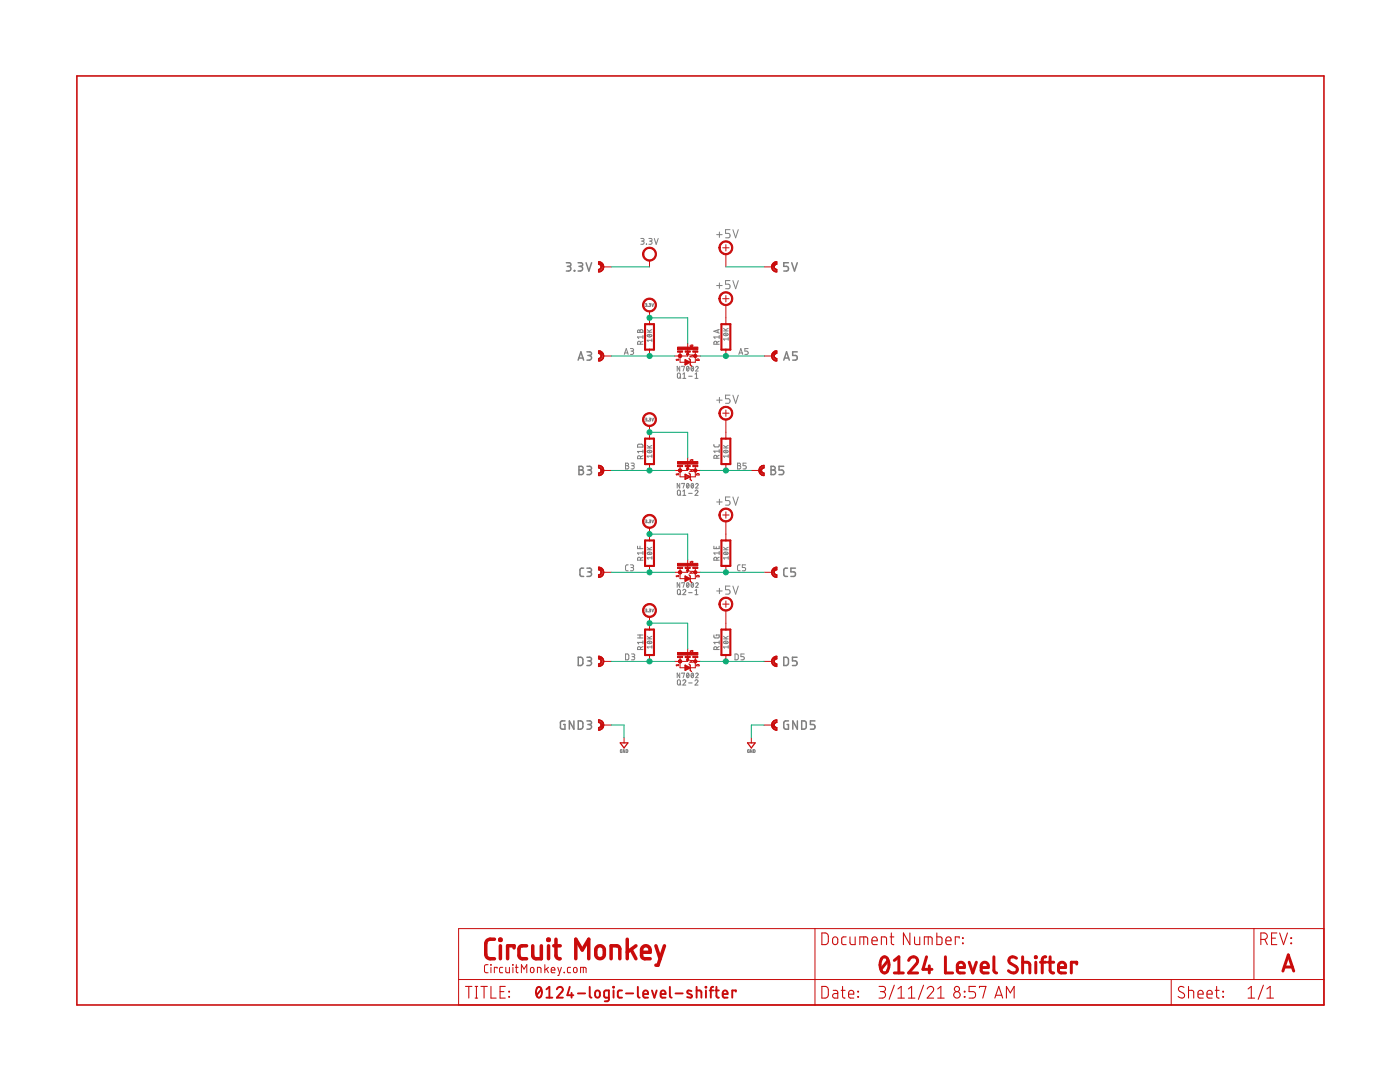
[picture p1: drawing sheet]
<?xml version="1.0" encoding="utf-8"?>
<!DOCTYPE eagle SYSTEM "eagle.dtd">
<eagle version="9.6.2">
<drawing>
<settings>
<setting alwaysvectorfont="yes"/>
<setting verticaltext="up"/>
</settings>
<grid distance="0.1" unitdist="inch" unit="inch" style="lines" multiple="1" display="no" altdistance="0.01" altunitdist="inch" altunit="inch"/>
<schematic xreflabel="%F%N/%S.%C%R" xrefpart="/%S.%C%R">
<libraries>
<library name="frames-custom">
<symbols>
<symbol name="LETTER_L">
<frame x1="0" y1="0" x2="248.92" y2="185.42" columns="12" rows="17" layer="94" border-left="no" border-top="no" border-right="no" border-bottom="no"/>
</symbol>
<symbol name="DOCFIELD-CIRCUITMONKEY">
<wire x1="0" y1="0" x2="71.12" y2="0" width="0.1016" layer="94"/>
<wire x1="101.6" y1="15.24" x2="87.63" y2="15.24" width="0.1016" layer="94"/>
<wire x1="0" y1="0" x2="0" y2="5.08" width="0.1016" layer="94"/>
<wire x1="0" y1="5.08" x2="71.12" y2="5.08" width="0.1016" layer="94"/>
<wire x1="0" y1="5.08" x2="0" y2="15.24" width="0.1016" layer="94"/>
<wire x1="101.6" y1="15.24" x2="101.6" y2="5.08" width="0.1016" layer="94"/>
<wire x1="71.12" y1="5.08" x2="71.12" y2="0" width="0.1016" layer="94"/>
<wire x1="71.12" y1="5.08" x2="87.63" y2="5.08" width="0.1016" layer="94"/>
<wire x1="71.12" y1="0" x2="101.6" y2="0" width="0.1016" layer="94"/>
<wire x1="87.63" y1="15.24" x2="87.63" y2="5.08" width="0.1016" layer="94"/>
<wire x1="87.63" y1="15.24" x2="0" y2="15.24" width="0.1016" layer="94"/>
<wire x1="87.63" y1="5.08" x2="101.6" y2="5.08" width="0.1016" layer="94"/>
<wire x1="101.6" y1="5.08" x2="101.6" y2="0" width="0.1016" layer="94"/>
<wire x1="0" y1="0" x2="-71.12" y2="0" width="0.1016" layer="94"/>
<wire x1="-71.12" y1="0" x2="-71.12" y2="5.08" width="0.1016" layer="94"/>
<wire x1="-71.12" y1="5.08" x2="-71.12" y2="15.24" width="0.1016" layer="94"/>
<wire x1="-71.12" y1="15.24" x2="0" y2="15.24" width="0.1016" layer="94"/>
<wire x1="0" y1="5.08" x2="-71.12" y2="5.08" width="0.1016" layer="94"/>
<text x="1.27" y="1.27" size="2.54" layer="94" font="vector">Date:</text>
<text x="12.7" y="1.27" size="2.54" layer="94" font="vector">&gt;LAST_DATE_TIME</text>
<text x="72.39" y="1.27" size="2.54" layer="94" font="vector">Sheet:</text>
<text x="86.36" y="1.27" size="2.54" layer="94" font="vector">&gt;SHEET</text>
<text x="88.9" y="11.938" size="2.54" layer="94" font="vector">REV:</text>
<text x="-69.85" y="1.27" size="2.54" layer="94" font="vector">TITLE:</text>
<text x="1.27" y="11.938" size="2.54" layer="94" font="vector">Document Number:</text>
<text x="-55.88" y="1.27" size="2.54" layer="94" font="vector" ratio="15">&gt;DRAWING_NAME</text>
<text x="-66.04" y="8.89" size="4.572" layer="94" ratio="15">Circuit Monkey</text>
<text x="-66.04" y="6.35" size="1.778" layer="94">CircuitMonkey.com</text>
<text x="12.7" y="6.096" size="3.81" layer="94" ratio="15">&gt;DOCUMENT_NUMBER</text>
<text x="94.488" y="8.382" size="3.81" layer="94" ratio="15" align="center">&gt;REV</text>
</symbol>
</symbols>
<devicesets>
<deviceset name="LETTER_L-CIRCUITMONKEY">
<gates>
<gate name="G$1" symbol="LETTER_L" x="0" y="0"/>
<gate name="G$2" symbol="DOCFIELD-CIRCUITMONKEY" x="147.32" y="0"/>
</gates>
<devices>
<device name="">
<technologies>
<technology name=""/>
</technologies>
</device>
</devices>
</deviceset>
</devicesets>
</library>
<library name="transistor-fet">
<symbols>
<symbol name="FET_N">
<wire x1="0" y1="1.524" x2="-0.762" y2="1.524" width="0.1524" layer="94"/>
<wire x1="0" y1="0" x2="-0.762" y2="0" width="0.1524" layer="94"/>
<wire x1="0" y1="-1.524" x2="-0.762" y2="-1.524" width="0.1524" layer="94"/>
<wire x1="0" y1="0" x2="0" y2="-1.524" width="0.1524" layer="94"/>
<wire x1="1.27" y1="1.524" x2="0" y2="1.524" width="0.1524" layer="94"/>
<wire x1="1.27" y1="-1.524" x2="0" y2="-1.524" width="0.1524" layer="94"/>
<wire x1="1.778" y1="0.508" x2="1.27" y2="0.508" width="0.254" layer="94"/>
<wire x1="1.27" y1="0.508" x2="0.762" y2="0.508" width="0.254" layer="94"/>
<wire x1="0.762" y1="0.508" x2="0.508" y2="0.254" width="0.254" layer="94"/>
<wire x1="1.778" y1="0.508" x2="2.032" y2="0.762" width="0.254" layer="94"/>
<wire x1="1.27" y1="0.508" x2="1.27" y2="1.524" width="0.1524" layer="94"/>
<wire x1="1.27" y1="-0.508" x2="1.27" y2="-1.524" width="0.1524" layer="94"/>
<wire x1="0" y1="1.524" x2="0" y2="2.54" width="0.1524" layer="94"/>
<wire x1="0" y1="-1.524" x2="0" y2="-2.54" width="0.1524" layer="94"/>
<text x="2.54" y="-1.016" size="0.8128" layer="96">&gt;VALUE</text>
<text x="2.54" y="0" size="1.778" layer="95" ratio="15">&gt;NAME</text>
<text x="-2.032" y="0.762" size="0.6096" layer="94" font="vector" ratio="15" align="center">G</text>
<text x="0.762" y="2.032" size="0.6096" layer="94" font="vector" ratio="15" align="center">D</text>
<text x="0.762" y="-2.032" size="0.6096" layer="94" font="vector" ratio="15" align="center">S</text>
<text x="0" y="0.762" size="0.8128" layer="94" font="vector" ratio="20" align="center">N</text>
<rectangle x1="-1.778" y1="-2.032" x2="-1.27" y2="2.032" layer="94"/>
<rectangle x1="-1.016" y1="1.016" x2="-0.762" y2="2.032" layer="94"/>
<rectangle x1="-1.016" y1="-0.508" x2="-0.762" y2="0.508" layer="94"/>
<rectangle x1="-1.016" y1="-2.032" x2="-0.762" y2="-1.016" layer="94"/>
<pin name="D" x="0" y="2.54" visible="off" length="point" swaplevel="1" rot="R270"/>
<pin name="S" x="0" y="-2.54" visible="off" length="point" swaplevel="1" rot="R90"/>
<pin name="G" x="-2.54" y="0" visible="off" length="short" swaplevel="1"/>
<polygon width="0.127" layer="94">
<vertex x="-0.762" y="0"/>
<vertex x="-0.254" y="0.254"/>
<vertex x="-0.254" y="-0.254"/>
</polygon>
<polygon width="0.254" layer="94">
<vertex x="1.27" y="0.508"/>
<vertex x="0.762" y="-0.508"/>
<vertex x="1.778" y="-0.508"/>
</polygon>
<circle x="0" y="1.524" radius="0.2032" width="0.254" layer="94"/>
<circle x="0" y="-1.524" radius="0.2032" width="0.3048" layer="94"/>
</symbol>
</symbols>
<devicesets>
<deviceset name="N-FET_DUAL" prefix="Q" uservalue="yes">
<gates>
<gate name="-1" symbol="FET_N" x="0" y="7.62" addlevel="always"/>
<gate name="-2" symbol="FET_N" x="0" y="-5.08" addlevel="always"/>
</gates>
<devices>
<device name="7002" package="SOT-563">
<connects>
<connect gate="-1" pin="D" pad="6"/>
<connect gate="-1" pin="G" pad="2"/>
<connect gate="-1" pin="S" pad="1"/>
<connect gate="-2" pin="D" pad="3"/>
<connect gate="-2" pin="G" pad="5"/>
<connect gate="-2" pin="S" pad="4"/>
</connects>
<package3dinstances>
<package3dinstance package3d_urn="urn:adsk.eagle:package:7191501/2"/>
</package3dinstances>
<technologies>
<technology name="">
<attribute name="COST01" value="0.25" constant="no"/>
<attribute name="COST100" value="0.07" constant="no"/>
<attribute name="MFR" value="Toshiba" constant="no"/>
<attribute name="MPN" value="SSM6N7002BFE" constant="no"/>
<attribute name="VALUE" value="N7002" constant="no"/>
</technology>
</technologies>
</device>
<device name="SQJB68EP" package="POWER_PAK-SO-8L-DUAL">
<connects>
<connect gate="-1" pin="D" pad="D1 D1B D1C"/>
<connect gate="-1" pin="G" pad="G1"/>
<connect gate="-1" pin="S" pad="S1"/>
<connect gate="-2" pin="D" pad="D2 D2B D2C"/>
<connect gate="-2" pin="G" pad="G2"/>
<connect gate="-2" pin="S" pad="S2"/>
</connects>
<package3dinstances>
<package3dinstance package3d_urn="urn:adsk.eagle:package:26800166/5"/>
</package3dinstances>
<technologies>
<technology name="">
<attribute name="COST01" value="0.92" constant="no"/>
<attribute name="MFR" value="Vishay" constant="no"/>
<attribute name="MPN" value="SQJB68EP" constant="no"/>
<attribute name="VALUE" value="100V/11A" constant="no"/>
</technology>
</technologies>
</device>
<device name="SI7288" package="POWER_PAK_SO-8_DUAL">
<connects>
<connect gate="-1" pin="D" pad="7 8 PAD1"/>
<connect gate="-1" pin="G" pad="2"/>
<connect gate="-1" pin="S" pad="1"/>
<connect gate="-2" pin="D" pad="5 6 PAD2" route="any"/>
<connect gate="-2" pin="G" pad="4"/>
<connect gate="-2" pin="S" pad="3"/>
</connects>
<package3dinstances>
<package3dinstance package3d_urn="urn:adsk.eagle:package:7191504/1"/>
</package3dinstances>
<technologies>
<technology name=""/>
</technologies>
</device>
</devices>
</deviceset>
</devicesets>
</library>
<library name="rlc">
<symbols>
<symbol name="RES-EU">
<wire x1="-1.27" y1="-0.889" x2="3.81" y2="-0.889" width="0.4064" layer="94"/>
<wire x1="3.81" y1="0.889" x2="-1.27" y2="0.889" width="0.4064" layer="94"/>
<wire x1="3.81" y1="-0.889" x2="3.81" y2="0" width="0.4064" layer="94"/>
<wire x1="3.81" y1="0" x2="3.81" y2="0.889" width="0.4064" layer="94"/>
<wire x1="-1.27" y1="-0.889" x2="-1.27" y2="0" width="0.4064" layer="94"/>
<wire x1="-1.27" y1="0" x2="-1.27" y2="0.889" width="0.4064" layer="94"/>
<wire x1="3.81" y1="0" x2="5.08" y2="0" width="0.1524" layer="94"/>
<wire x1="-1.27" y1="0" x2="-2.54" y2="0" width="0.1524" layer="94"/>
<text x="1.27" y="1.2192" size="1.27" layer="95" font="vector" ratio="15" align="bottom-center">&gt;NAME</text>
<text x="1.27" y="0" size="0.9652" layer="96" font="vector" align="center">&gt;VALUE</text>
<pin name="2" x="5.08" y="0" visible="off" length="point" direction="pas" swaplevel="1" rot="R180"/>
<pin name="1" x="-2.54" y="0" visible="off" length="point" direction="pas" swaplevel="1"/>
</symbol>
</symbols>
<devicesets>
<deviceset name="RESNET_0402_INDIV_X8" prefix="R" uservalue="yes">
<gates>
<gate name="A" symbol="RES-EU" x="0" y="17.78" swaplevel="1"/>
<gate name="B" symbol="RES-EU" x="0" y="12.7" swaplevel="1"/>
<gate name="C" symbol="RES-EU" x="0" y="7.62" swaplevel="1"/>
<gate name="D" symbol="RES-EU" x="0" y="2.54" swaplevel="1"/>
<gate name="E" symbol="RES-EU" x="0" y="-2.54" swaplevel="1"/>
<gate name="F" symbol="RES-EU" x="0" y="-7.62" swaplevel="1"/>
<gate name="G" symbol="RES-EU" x="0" y="-12.7" swaplevel="1"/>
<gate name="H" symbol="RES-EU" x="0" y="-17.78" swaplevel="1"/>
</gates>
<devices>
<device name="" package="RESNET_0402_X8">
<connects>
<connect gate="A" pin="1" pad="1"/>
<connect gate="A" pin="2" pad="16"/>
<connect gate="B" pin="1" pad="2"/>
<connect gate="B" pin="2" pad="15"/>
<connect gate="C" pin="1" pad="3"/>
<connect gate="C" pin="2" pad="14"/>
<connect gate="D" pin="1" pad="4"/>
<connect gate="D" pin="2" pad="13"/>
<connect gate="E" pin="1" pad="5"/>
<connect gate="E" pin="2" pad="12"/>
<connect gate="F" pin="1" pad="6"/>
<connect gate="F" pin="2" pad="11"/>
<connect gate="G" pin="1" pad="7"/>
<connect gate="G" pin="2" pad="10"/>
<connect gate="H" pin="1" pad="8"/>
<connect gate="H" pin="2" pad="9"/>
</connects>
<package3dinstances>
<package3dinstance package3d_urn="urn:adsk.eagle:package:4192968/3"/>
</package3dinstances>
<technologies>
<technology name="CTS">
<attribute name="COST01" value="0.50" constant="no"/>
<attribute name="COST100" value="0.14" constant="no"/>
<attribute name="MFR" value="CTS" constant="no"/>
<attribute name="MPN" value="741X163xxx" constant="no"/>
<attribute name="VALUE" value="10K" constant="no"/>
</technology>
<technology name="PAN">
<attribute name="COST01" value="0.27" constant="no"/>
<attribute name="COST100" value="0.07" constant="no"/>
<attribute name="MFR" value="Panasonic'" constant="no"/>
<attribute name="MPN" value="EXB2HVxxx" constant="no"/>
<attribute name="VALUE" value="10K" constant="no"/>
</technology>
</technologies>
</device>
</devices>
</deviceset>
</devicesets>
</library>
<library name="supply">
<symbols>
<symbol name="+05V" library_locally_modified="yes">
<wire x1="-0.635" y1="1.27" x2="0.635" y2="1.27" width="0.1524" layer="94"/>
<wire x1="0" y1="0.635" x2="0" y2="1.905" width="0.1524" layer="94"/>
<circle x="0" y="1.27" radius="1.27" width="0.254" layer="94"/>
<text x="-1.905" y="3.175" size="1.778" layer="96">&gt;VALUE</text>
<pin name="+5V" x="0" y="-2.54" visible="off" length="short" direction="sup" rot="R90"/>
</symbol>
<symbol name="+3.3" locally_modified="yes" library_locally_modified="yes">
<circle x="0" y="2.54" radius="1.27" width="0.254" layer="94"/>
<text x="0" y="2.54" size="0.6096" layer="96" align="center">&gt;VALUE</text>
<pin name="+3.3V" x="0" y="0" visible="off" length="point" direction="sup" rot="R90"/>
<wire x1="0" y1="0" x2="0" y2="1.27" width="0.1524" layer="94"/>
</symbol>
<symbol name="GND" library_locally_modified="yes">
<wire x1="-0.762" y1="-1.016" x2="0" y2="-1.016" width="0.254" layer="94"/>
<wire x1="0" y1="-1.016" x2="0.762" y2="-1.016" width="0.254" layer="94"/>
<wire x1="0.762" y1="-1.016" x2="0" y2="-2.032" width="0.254" layer="94"/>
<wire x1="0" y1="-2.032" x2="-0.762" y2="-1.016" width="0.254" layer="94"/>
<wire x1="0" y1="0" x2="0" y2="-1.016" width="0.1524" layer="94"/>
<text x="0" y="-2.667" size="0.6096" layer="96" font="vector" align="center">&gt;VALUE</text>
<pin name="GND" x="0" y="0" visible="off" length="point" direction="sup" rot="R270"/>
</symbol>
</symbols>
<devicesets>
<deviceset name="+5V" prefix="SUPPLY" library_locally_modified="yes">
<gates>
<gate name="+5V" symbol="+05V" x="0" y="0"/>
</gates>
<devices>
<device name="">
<technologies>
<technology name=""/>
</technologies>
</device>
</devices>
</deviceset>
<deviceset name="3.3V" prefix="SUPPLY" library_locally_modified="yes">
<gates>
<gate name="G$1" symbol="+3.3" x="0" y="0"/>
</gates>
<devices>
<device name="">
<technologies>
<technology name=""/>
</technologies>
</device>
</devices>
</deviceset>
<deviceset name="GND" prefix="SUPPLY" library_locally_modified="yes">
<gates>
<gate name="GND" symbol="GND" x="0" y="0"/>
</gates>
<devices>
<device name="">
<technologies>
<technology name=""/>
</technologies>
</device>
</devices>
</deviceset>
</devicesets>
</library>
<library name="con-headers">
<symbols>
<symbol name="CAST_01X1" library_locally_modified="yes">
<polygon width="0.254" layer="94">
<vertex x="0" y="0.508" curve="90"/>
<vertex x="-0.508" y="0" curve="90"/>
<vertex x="0" y="-0.508"/>
<vertex x="0" y="-1.016" curve="-90"/>
<vertex x="-1.016" y="0" curve="-90"/>
<vertex x="0" y="1.016"/>
</polygon>
<pin name="1" x="-2.54" y="0" visible="off" length="point"/>
<wire x1="-2.54" y1="0" x2="-1.016" y2="0" width="0.1524" layer="94"/>
<text x="1.27" y="0" size="1.9304" layer="95" ratio="15" rot="R180" align="center-right">&gt;NAME</text>
</symbol>
</symbols>
<devicesets>
<deviceset name="CAST-01X1" prefix="CST" library_locally_modified="yes">
<gates>
<gate name="G$1" symbol="CAST_01X1" x="0" y="0"/>
</gates>
<devices>
<device name="2.54MM" package="CAST01-2.54MM">
<connects>
<connect gate="G$1" pin="1" pad="1"/>
</connects>
<package3dinstances>
<package3dinstance package3d_urn="urn:adsk.eagle:package:14150085/3"/>
</package3dinstances>
<technologies>
<technology name=""/>
</technologies>
</device>
<device name="2.00MM" package="CAST01-2.00MM">
<connects>
<connect gate="G$1" pin="1" pad="1 P$1 P$2"/>
</connects>
<package3dinstances>
<package3dinstance package3d_urn="urn:adsk.eagle:package:26716772/2"/>
</package3dinstances>
<technologies>
<technology name=""/>
</technologies>
</device>
</devices>
</deviceset>
</devicesets>
</library>
</libraries>
<attributes>
</attributes>
<variantdefs>
</variantdefs>
<classes>
<class number="0" name="default" width="0" drill="0">
</class>
</classes>
<parts>
<part name="U$1" library="frames-custom" deviceset="LETTER_L-CIRCUITMONKEY" device="">
<attribute name="DOCUMENT_NUMBER" value="0124 Level Shifter"/>
<attribute name="REV" value="A"/>
</part>
<part name="Q1" library="transistor-fet" deviceset="N-FET_DUAL" device="7002" package3d_urn="urn:adsk.eagle:package:7191501/2" value="N7002"/>
<part name="R1" library="rlc" deviceset="RESNET_0402_INDIV_X8" device="" package3d_urn="urn:adsk.eagle:package:4192968/3" technology="PAN" value="10K"/>
<part name="SUPPLY1" library="supply" deviceset="+5V" device=""/>
<part name="SUPPLY2" library="supply" deviceset="3.3V" device=""/>
<part name="SUPPLY3" library="supply" deviceset="+5V" device=""/>
<part name="SUPPLY4" library="supply" deviceset="3.3V" device=""/>
<part name="Q2" library="transistor-fet" deviceset="N-FET_DUAL" device="7002" package3d_urn="urn:adsk.eagle:package:7191501/2" value="N7002"/>
<part name="SUPPLY5" library="supply" deviceset="3.3V" device=""/>
<part name="SUPPLY6" library="supply" deviceset="3.3V" device=""/>
<part name="SUPPLY7" library="supply" deviceset="+5V" device=""/>
<part name="SUPPLY8" library="supply" deviceset="+5V" device=""/>
<part name="A3" library="con-headers" deviceset="CAST-01X1" device="2.00MM" package3d_urn="urn:adsk.eagle:package:26716772/2"/>
<part name="A5" library="con-headers" deviceset="CAST-01X1" device="2.00MM" package3d_urn="urn:adsk.eagle:package:26716772/2"/>
<part name="B5" library="con-headers" deviceset="CAST-01X1" device="2.00MM" package3d_urn="urn:adsk.eagle:package:26716772/2"/>
<part name="C5" library="con-headers" deviceset="CAST-01X1" device="2.00MM" package3d_urn="urn:adsk.eagle:package:26716772/2"/>
<part name="D5" library="con-headers" deviceset="CAST-01X1" device="2.00MM" package3d_urn="urn:adsk.eagle:package:26716772/2"/>
<part name="D3" library="con-headers" deviceset="CAST-01X1" device="2.00MM" package3d_urn="urn:adsk.eagle:package:26716772/2"/>
<part name="C3" library="con-headers" deviceset="CAST-01X1" device="2.00MM" package3d_urn="urn:adsk.eagle:package:26716772/2"/>
<part name="B3" library="con-headers" deviceset="CAST-01X1" device="2.00MM" package3d_urn="urn:adsk.eagle:package:26716772/2"/>
<part name="GND3" library="con-headers" deviceset="CAST-01X1" device="2.00MM" package3d_urn="urn:adsk.eagle:package:26716772/2"/>
<part name="GND5" library="con-headers" deviceset="CAST-01X1" device="2.00MM" package3d_urn="urn:adsk.eagle:package:26716772/2"/>
<part name="3.3V" library="con-headers" deviceset="CAST-01X1" device="2.00MM" package3d_urn="urn:adsk.eagle:package:26716772/2"/>
<part name="5V" library="con-headers" deviceset="CAST-01X1" device="2.00MM" package3d_urn="urn:adsk.eagle:package:26716772/2"/>
<part name="SUPPLY9" library="supply" deviceset="3.3V" device=""/>
<part name="SUPPLY10" library="supply" deviceset="+5V" device=""/>
<part name="SUPPLY11" library="supply" deviceset="GND" device=""/>
<part name="SUPPLY12" library="supply" deviceset="GND" device=""/>
</parts>
<sheets>
<sheet>
<plain>
</plain>
<instances>
<instance part="U$1" gate="G$1" x="0" y="0" smashed="yes"/>
<instance part="U$1" gate="G$2" x="147.32" y="0" smashed="yes">
<attribute name="LAST_DATE_TIME" x="160.02" y="1.27" size="2.54" layer="94" font="vector"/>
<attribute name="SHEET" x="233.68" y="1.27" size="2.54" layer="94" font="vector"/>
<attribute name="DRAWING_NAME" x="91.44" y="1.27" size="2.54" layer="94" font="vector" ratio="15"/>
<attribute name="DOCUMENT_NUMBER" x="160.02" y="6.096" size="3.81" layer="94" ratio="15"/>
<attribute name="REV" x="241.808" y="8.382" size="3.81" layer="94" ratio="15" align="center"/>
</instance>
<instance part="Q1" gate="-1" x="121.92" y="129.54" smashed="yes" rot="R270">
<attribute name="VALUE" x="121.92" y="127" size="1.016" layer="96" align="center"/>
<attribute name="NAME" x="121.92" y="126.238" size="1.27" layer="95" ratio="15" align="top-center"/>
</instance>
<instance part="Q1" gate="-2" x="121.92" y="106.68" smashed="yes" rot="R270">
<attribute name="VALUE" x="121.92" y="104.14" size="1.016" layer="96" align="top-center"/>
<attribute name="NAME" x="121.92" y="102.87" size="1.27" layer="95" ratio="15" align="top-center"/>
</instance>
<instance part="R1" gate="A" x="129.54" y="132.08" smashed="yes" rot="R90">
<attribute name="NAME" x="128.3208" y="133.35" size="1.27" layer="95" font="vector" ratio="15" rot="R90" align="bottom-center"/>
<attribute name="VALUE" x="129.54" y="133.858" size="1.016" layer="96" font="vector" rot="R90" align="center"/>
</instance>
<instance part="R1" gate="B" x="114.3" y="132.08" smashed="yes" rot="R90">
<attribute name="NAME" x="113.0808" y="133.35" size="1.27" layer="95" font="vector" ratio="15" rot="R90" align="bottom-center"/>
<attribute name="VALUE" x="114.3" y="133.604" size="1.016" layer="96" font="vector" rot="R90" align="center"/>
</instance>
<instance part="R1" gate="C" x="129.54" y="109.22" smashed="yes" rot="R90">
<attribute name="NAME" x="128.3208" y="110.49" size="1.27" layer="95" font="vector" ratio="15" rot="R90" align="bottom-center"/>
<attribute name="VALUE" x="129.54" y="110.49" size="1.016" layer="96" font="vector" rot="R90" align="center"/>
</instance>
<instance part="R1" gate="D" x="114.3" y="109.22" smashed="yes" rot="R90">
<attribute name="NAME" x="113.0808" y="110.49" size="1.27" layer="95" font="vector" ratio="15" rot="R90" align="bottom-center"/>
<attribute name="VALUE" x="114.3" y="110.49" size="1.016" layer="96" font="vector" rot="R90" align="center"/>
</instance>
<instance part="R1" gate="E" x="129.54" y="88.9" smashed="yes" rot="R90">
<attribute name="NAME" x="128.3208" y="90.17" size="1.27" layer="95" font="vector" ratio="15" rot="R90" align="bottom-center"/>
<attribute name="VALUE" x="129.54" y="90.17" size="1.016" layer="96" font="vector" rot="R90" align="center"/>
</instance>
<instance part="R1" gate="F" x="114.3" y="88.9" smashed="yes" rot="R90">
<attribute name="NAME" x="113.0808" y="90.17" size="1.27" layer="95" font="vector" ratio="15" rot="R90" align="bottom-center"/>
<attribute name="VALUE" x="114.3" y="90.17" size="1.016" layer="96" font="vector" rot="R90" align="center"/>
</instance>
<instance part="R1" gate="G" x="129.54" y="71.12" smashed="yes" rot="R90">
<attribute name="NAME" x="128.3208" y="72.39" size="1.27" layer="95" font="vector" ratio="15" rot="R90" align="bottom-center"/>
<attribute name="VALUE" x="129.54" y="72.39" size="1.016" layer="96" font="vector" rot="R90" align="center"/>
</instance>
<instance part="R1" gate="H" x="114.3" y="71.12" smashed="yes" rot="R90">
<attribute name="NAME" x="113.0808" y="72.39" size="1.27" layer="95" font="vector" ratio="15" rot="R90" align="bottom-center"/>
<attribute name="VALUE" x="114.3" y="72.39" size="1.016" layer="96" font="vector" rot="R90" align="center"/>
</instance>
<instance part="SUPPLY1" gate="+5V" x="129.54" y="139.7" smashed="yes">
<attribute name="VALUE" x="127.635" y="142.875" size="1.778" layer="96"/>
</instance>
<instance part="SUPPLY2" gate="G$1" x="114.3" y="137.16" smashed="yes">
<attribute name="VALUE" x="114.3" y="139.7" size="0.6096" layer="96" align="center"/>
</instance>
<instance part="SUPPLY3" gate="+5V" x="129.54" y="116.84" smashed="yes">
<attribute name="VALUE" x="127.635" y="120.015" size="1.778" layer="96"/>
</instance>
<instance part="SUPPLY4" gate="G$1" x="114.3" y="114.3" smashed="yes">
<attribute name="VALUE" x="114.3" y="116.84" size="0.6096" layer="96" align="center"/>
</instance>
<instance part="Q2" gate="-1" x="121.92" y="86.36" smashed="yes" rot="R270">
<attribute name="VALUE" x="121.92" y="83.82" size="1.016" layer="96" align="center"/>
<attribute name="NAME" x="121.92" y="83.058" size="1.27" layer="95" ratio="15" align="top-center"/>
</instance>
<instance part="Q2" gate="-2" x="121.92" y="68.58" smashed="yes" rot="R270">
<attribute name="VALUE" x="121.92" y="66.294" size="1.016" layer="96" align="top-center"/>
<attribute name="NAME" x="121.92" y="65.024" size="1.27" layer="95" ratio="15" align="top-center"/>
</instance>
<instance part="SUPPLY5" gate="G$1" x="114.3" y="93.98" smashed="yes">
<attribute name="VALUE" x="114.3" y="96.52" size="0.6096" layer="96" align="center"/>
</instance>
<instance part="SUPPLY6" gate="G$1" x="114.3" y="76.2" smashed="yes">
<attribute name="VALUE" x="114.3" y="78.74" size="0.6096" layer="96" align="center"/>
</instance>
<instance part="SUPPLY7" gate="+5V" x="129.54" y="96.52" smashed="yes">
<attribute name="VALUE" x="127.635" y="99.695" size="1.778" layer="96"/>
</instance>
<instance part="SUPPLY8" gate="+5V" x="129.54" y="78.74" smashed="yes">
<attribute name="VALUE" x="127.635" y="81.915" size="1.778" layer="96"/>
</instance>
<instance part="A3" gate="G$1" x="104.14" y="129.54" smashed="yes" rot="R180">
<attribute name="NAME" x="102.87" y="129.54" size="1.9304" layer="95" ratio="15" align="center-right"/>
</instance>
<instance part="A5" gate="G$1" x="139.7" y="129.54" smashed="yes">
<attribute name="NAME" x="140.97" y="129.54" size="1.9304" layer="95" ratio="15" rot="R180" align="center-right"/>
</instance>
<instance part="B5" gate="G$1" x="137.16" y="106.68" smashed="yes">
<attribute name="NAME" x="138.43" y="106.68" size="1.9304" layer="95" ratio="15" rot="R180" align="center-right"/>
</instance>
<instance part="C5" gate="G$1" x="139.7" y="86.36" smashed="yes">
<attribute name="NAME" x="140.97" y="86.36" size="1.9304" layer="95" ratio="15" rot="R180" align="center-right"/>
</instance>
<instance part="D5" gate="G$1" x="139.7" y="68.58" smashed="yes">
<attribute name="NAME" x="140.97" y="68.58" size="1.9304" layer="95" ratio="15" rot="R180" align="center-right"/>
</instance>
<instance part="D3" gate="G$1" x="104.14" y="68.58" smashed="yes" rot="R180">
<attribute name="NAME" x="102.87" y="68.58" size="1.9304" layer="95" ratio="15" align="center-right"/>
</instance>
<instance part="C3" gate="G$1" x="104.14" y="86.36" smashed="yes" rot="R180">
<attribute name="NAME" x="102.87" y="86.36" size="1.9304" layer="95" ratio="15" align="center-right"/>
</instance>
<instance part="B3" gate="G$1" x="104.14" y="106.68" smashed="yes" rot="R180">
<attribute name="NAME" x="102.87" y="106.68" size="1.9304" layer="95" ratio="15" align="center-right"/>
</instance>
<instance part="GND3" gate="G$1" x="104.14" y="55.88" smashed="yes" rot="R180">
<attribute name="NAME" x="102.87" y="55.88" size="1.9304" layer="95" ratio="15" align="center-right"/>
</instance>
<instance part="GND5" gate="G$1" x="139.7" y="55.88" smashed="yes">
<attribute name="NAME" x="140.97" y="55.88" size="1.9304" layer="95" ratio="15" rot="R180" align="center-right"/>
</instance>
<instance part="3.3V" gate="G$1" x="104.14" y="147.32" smashed="yes" rot="R180">
<attribute name="NAME" x="102.87" y="147.32" size="1.9304" layer="95" ratio="15" align="center-right"/>
</instance>
<instance part="5V" gate="G$1" x="139.7" y="147.32" smashed="yes">
<attribute name="NAME" x="140.97" y="147.32" size="1.9304" layer="95" ratio="15" rot="R180" align="center-right"/>
</instance>
<instance part="SUPPLY9" gate="G$1" x="114.3" y="147.32" smashed="yes">
<attribute name="VALUE" x="114.3" y="152.4" size="1.27" layer="96" align="center"/>
</instance>
<instance part="SUPPLY10" gate="+5V" x="129.54" y="149.86" smashed="yes">
<attribute name="VALUE" x="127.635" y="153.035" size="1.778" layer="96"/>
</instance>
<instance part="SUPPLY11" gate="GND" x="109.22" y="53.34" smashed="yes">
<attribute name="VALUE" x="109.22" y="50.673" size="0.6096" layer="96" font="vector" align="center"/>
</instance>
<instance part="SUPPLY12" gate="GND" x="134.62" y="53.34" smashed="yes">
<attribute name="VALUE" x="134.62" y="50.673" size="0.6096" layer="96" font="vector" align="center"/>
</instance>
</instances>
<busses>
</busses>
<nets>
<net name="+5V" class="0">
<segment>
<pinref part="SUPPLY1" gate="+5V" pin="+5V"/>
<pinref part="R1" gate="A" pin="2"/>
</segment>
<segment>
<pinref part="R1" gate="C" pin="2"/>
<pinref part="SUPPLY3" gate="+5V" pin="+5V"/>
</segment>
<segment>
<pinref part="R1" gate="E" pin="2"/>
<pinref part="SUPPLY7" gate="+5V" pin="+5V"/>
</segment>
<segment>
<pinref part="R1" gate="G" pin="2"/>
<pinref part="SUPPLY8" gate="+5V" pin="+5V"/>
</segment>
<segment>
<pinref part="SUPPLY10" gate="+5V" pin="+5V"/>
<pinref part="5V" gate="G$1" pin="1"/>
<wire x1="129.54" y1="147.32" x2="137.16" y2="147.32" width="0.1524" layer="91"/>
</segment>
</net>
<net name="+3.3V" class="0">
<segment>
<pinref part="R1" gate="B" pin="2"/>
<pinref part="SUPPLY2" gate="G$1" pin="+3.3V"/>
<pinref part="Q1" gate="-1" pin="G"/>
<wire x1="121.92" y1="132.08" x2="121.92" y2="137.16" width="0.1524" layer="91"/>
<wire x1="121.92" y1="137.16" x2="114.3" y2="137.16" width="0.1524" layer="91"/>
<junction x="114.3" y="137.16"/>
</segment>
<segment>
<pinref part="R1" gate="D" pin="2"/>
<pinref part="SUPPLY4" gate="G$1" pin="+3.3V"/>
<pinref part="Q1" gate="-2" pin="G"/>
<wire x1="121.92" y1="109.22" x2="121.92" y2="114.3" width="0.1524" layer="91"/>
<wire x1="121.92" y1="114.3" x2="114.3" y2="114.3" width="0.1524" layer="91"/>
<junction x="114.3" y="114.3"/>
</segment>
<segment>
<pinref part="R1" gate="F" pin="2"/>
<pinref part="SUPPLY5" gate="G$1" pin="+3.3V"/>
<wire x1="114.3" y1="93.98" x2="121.92" y2="93.98" width="0.1524" layer="91"/>
<junction x="114.3" y="93.98"/>
<pinref part="Q2" gate="-1" pin="G"/>
<wire x1="121.92" y1="93.98" x2="121.92" y2="88.9" width="0.1524" layer="91"/>
</segment>
<segment>
<pinref part="R1" gate="H" pin="2"/>
<pinref part="SUPPLY6" gate="G$1" pin="+3.3V"/>
<wire x1="114.3" y1="76.2" x2="121.92" y2="76.2" width="0.1524" layer="91"/>
<junction x="114.3" y="76.2"/>
<pinref part="Q2" gate="-2" pin="G"/>
<wire x1="121.92" y1="76.2" x2="121.92" y2="71.12" width="0.1524" layer="91"/>
</segment>
<segment>
<pinref part="3.3V" gate="G$1" pin="1"/>
<pinref part="SUPPLY9" gate="G$1" pin="+3.3V"/>
<wire x1="106.68" y1="147.32" x2="114.3" y2="147.32" width="0.1524" layer="91"/>
</segment>
</net>
<net name="A5" class="0">
<segment>
<pinref part="Q1" gate="-1" pin="D"/>
<pinref part="R1" gate="A" pin="1"/>
<wire x1="124.46" y1="129.54" x2="129.54" y2="129.54" width="0.1524" layer="91"/>
<junction x="129.54" y="129.54"/>
<label x="132.08" y="129.794" size="1.27" layer="95"/>
<pinref part="A5" gate="G$1" pin="1"/>
<wire x1="129.54" y1="129.54" x2="137.16" y2="129.54" width="0.1524" layer="91"/>
</segment>
</net>
<net name="A3" class="0">
<segment>
<pinref part="Q1" gate="-1" pin="S"/>
<pinref part="R1" gate="B" pin="1"/>
<wire x1="119.38" y1="129.54" x2="114.3" y2="129.54" width="0.1524" layer="91"/>
<junction x="114.3" y="129.54"/>
<label x="109.22" y="129.794" size="1.27" layer="95"/>
<pinref part="A3" gate="G$1" pin="1"/>
<wire x1="106.68" y1="129.54" x2="114.3" y2="129.54" width="0.1524" layer="91"/>
</segment>
</net>
<net name="B5" class="0">
<segment>
<pinref part="Q1" gate="-2" pin="D"/>
<pinref part="R1" gate="C" pin="1"/>
<wire x1="124.46" y1="106.68" x2="129.54" y2="106.68" width="0.1524" layer="91"/>
<junction x="129.54" y="106.68"/>
<label x="131.826" y="106.934" size="1.27" layer="95"/>
<pinref part="B5" gate="G$1" pin="1"/>
<wire x1="134.62" y1="106.68" x2="129.54" y2="106.68" width="0.1524" layer="91"/>
</segment>
</net>
<net name="B3" class="0">
<segment>
<pinref part="Q1" gate="-2" pin="S"/>
<pinref part="R1" gate="D" pin="1"/>
<wire x1="119.38" y1="106.68" x2="114.3" y2="106.68" width="0.1524" layer="91"/>
<junction x="114.3" y="106.68"/>
<label x="109.474" y="106.934" size="1.27" layer="95"/>
<pinref part="B3" gate="G$1" pin="1"/>
<wire x1="106.68" y1="106.68" x2="114.3" y2="106.68" width="0.1524" layer="91"/>
</segment>
</net>
<net name="C3" class="0">
<segment>
<pinref part="Q2" gate="-1" pin="S"/>
<pinref part="R1" gate="F" pin="1"/>
<wire x1="119.38" y1="86.36" x2="114.3" y2="86.36" width="0.1524" layer="91"/>
<junction x="114.3" y="86.36"/>
<label x="109.474" y="86.614" size="1.27" layer="95"/>
<pinref part="C3" gate="G$1" pin="1"/>
<wire x1="114.3" y1="86.36" x2="106.68" y2="86.36" width="0.1524" layer="91"/>
</segment>
</net>
<net name="C5" class="0">
<segment>
<pinref part="Q2" gate="-1" pin="D"/>
<pinref part="R1" gate="E" pin="1"/>
<wire x1="124.46" y1="86.36" x2="129.54" y2="86.36" width="0.1524" layer="91"/>
<junction x="129.54" y="86.36"/>
<label x="131.826" y="86.614" size="1.27" layer="95"/>
<pinref part="C5" gate="G$1" pin="1"/>
<wire x1="137.16" y1="86.36" x2="129.54" y2="86.36" width="0.1524" layer="91"/>
</segment>
</net>
<net name="D3" class="0">
<segment>
<pinref part="R1" gate="H" pin="1"/>
<pinref part="Q2" gate="-2" pin="S"/>
<wire x1="114.3" y1="68.58" x2="119.38" y2="68.58" width="0.1524" layer="91"/>
<junction x="114.3" y="68.58"/>
<label x="109.474" y="68.834" size="1.27" layer="95"/>
<pinref part="D3" gate="G$1" pin="1"/>
<wire x1="106.68" y1="68.58" x2="114.3" y2="68.58" width="0.1524" layer="91"/>
</segment>
</net>
<net name="D5" class="0">
<segment>
<pinref part="Q2" gate="-2" pin="D"/>
<pinref part="R1" gate="G" pin="1"/>
<wire x1="124.46" y1="68.58" x2="129.54" y2="68.58" width="0.1524" layer="91"/>
<junction x="129.54" y="68.58"/>
<label x="131.318" y="68.834" size="1.27" layer="95"/>
<pinref part="D5" gate="G$1" pin="1"/>
<wire x1="129.54" y1="68.58" x2="137.16" y2="68.58" width="0.1524" layer="91"/>
</segment>
</net>
<net name="GND" class="0">
<segment>
<pinref part="GND3" gate="G$1" pin="1"/>
<wire x1="106.68" y1="55.88" x2="109.22" y2="55.88" width="0.1524" layer="91"/>
<pinref part="SUPPLY11" gate="GND" pin="GND"/>
<wire x1="109.22" y1="55.88" x2="109.22" y2="53.34" width="0.1524" layer="91"/>
</segment>
<segment>
<pinref part="GND5" gate="G$1" pin="1"/>
<wire x1="137.16" y1="55.88" x2="134.62" y2="55.88" width="0.1524" layer="91"/>
<pinref part="SUPPLY12" gate="GND" pin="GND"/>
<wire x1="134.62" y1="55.88" x2="134.62" y2="53.34" width="0.1524" layer="91"/>
</segment>
</net>
</nets>
</sheet>
</sheets>
</schematic>
</drawing>
<compatibility>
<note version="8.2" severity="warning">
Since Version 8.2, EAGLE supports online libraries. The ids
of those online libraries will not be understood (or retained)
with this version.
</note>
<note version="8.3" severity="warning">
Since Version 8.3, EAGLE supports URNs for individual library
assets (packages, symbols, and devices). The URNs of those assets
will not be understood (or retained) with this version.
</note>
<note version="8.3" severity="warning">
Since Version 8.3, EAGLE supports the association of 3D packages
with devices in libraries, schematics, and board files. Those 3D
packages will not be understood (or retained) with this version.
</note>
</compatibility>
</eagle>
